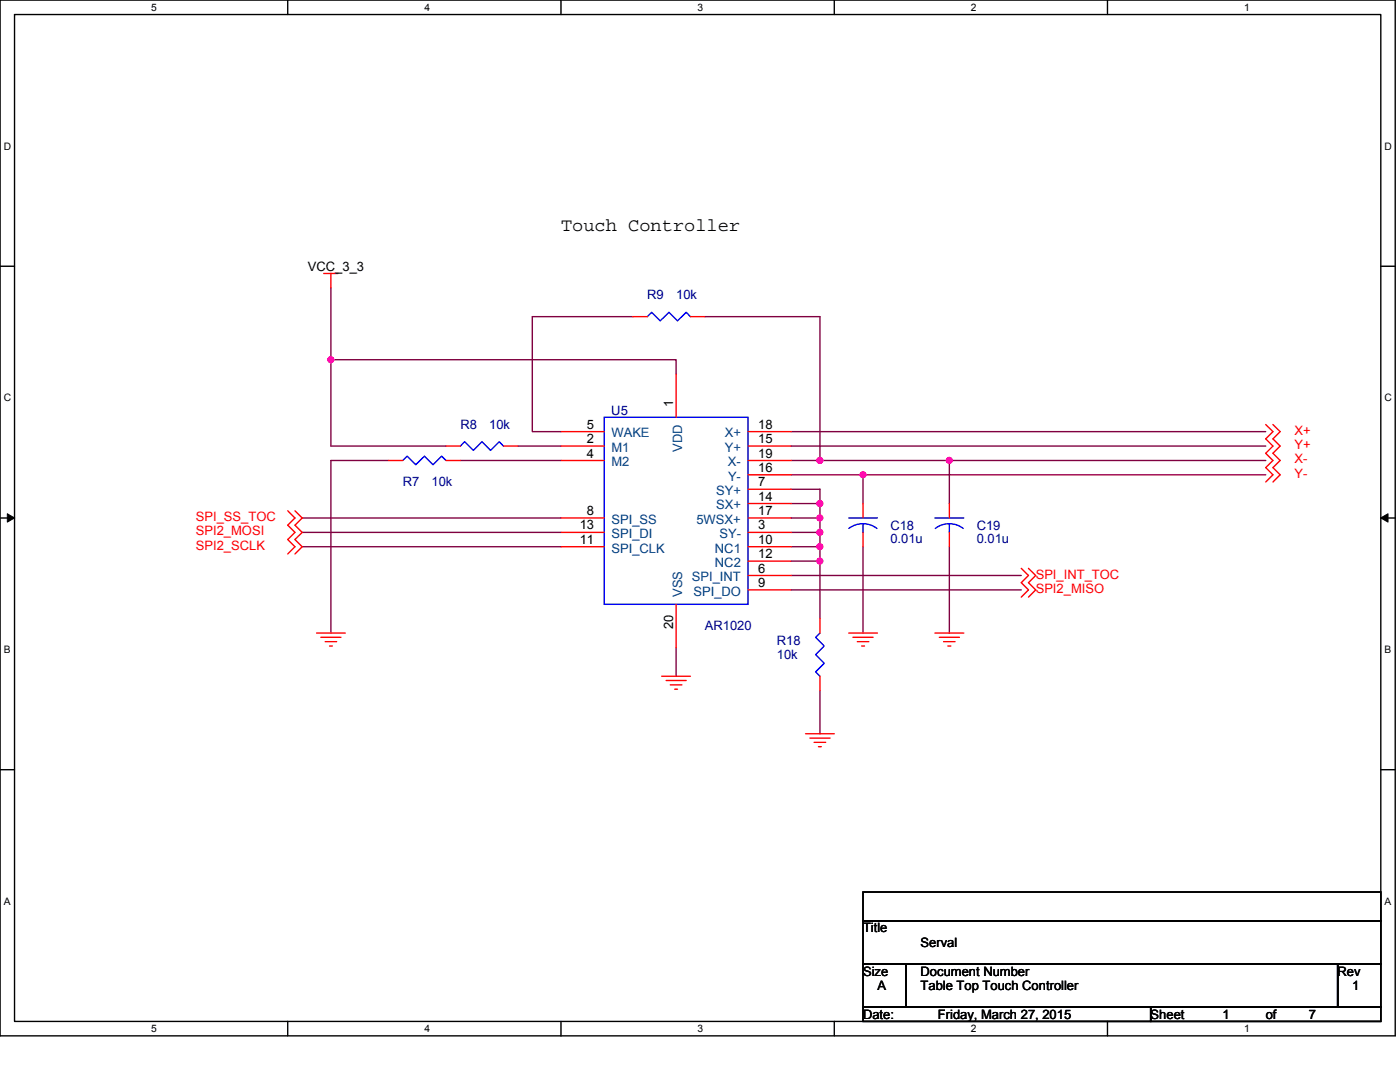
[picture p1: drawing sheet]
<svg xmlns="http://www.w3.org/2000/svg" width="279mm" height="216mm" viewBox="0 0 279 216" stroke-linecap="round" stroke-linejoin="round" font-family="sans-serif">
<path d="M0 0h278.4v206.7h-278.4zM2.9 2.9h272.7v200.9h-272.7z" fill="none" stroke="#000" stroke-width=".28"/>
<g fill="#fff">
<path d="M30.2 .3h1.1v2.3h-1.1z"/>
<path d="M30.2 204.1h1.1v2.3h-1.1z"/>
</g>
<path d="M57.4 0v2.9M57.4 203.8v2.9" fill="none" stroke="#000" stroke-width=".28"/>
<g fill="#fff">
<path d="M84.7 .3h1.1v2.3h-1.1z"/>
<path d="M84.7 204.1h1.1v2.3h-1.1z"/>
</g>
<path d="M112 0v2.9M112 203.8v2.9" fill="none" stroke="#000" stroke-width=".28"/>
<g fill="#fff">
<path d="M139.2 .3h1.2v2.3h-1.2z"/>
<path d="M139.2 204.1h1.2v2.3h-1.2z"/>
</g>
<path d="M166.5 0v2.9M166.5 203.8v2.9" fill="none" stroke="#000" stroke-width=".28"/>
<g fill="#fff">
<path d="M193.8 .3h1.1v2.3h-1.1z"/>
<path d="M193.8 204.1h1.1v2.3h-1.1z"/>
</g>
<path d="M221 0v2.9M221 203.8v2.9" fill="none" stroke="#000" stroke-width=".28"/>
<g fill="#fff">
<path d="M248.3 .3h1.1v2.3h-1.1z"/>
<path d="M248.3 204.1h1.1v2.3h-1.1z"/>
<path d="M.7 28h1.5v2.3h-1.5z"/>
<path d="M276.3 28h1.5v2.3h-1.5z"/>
<path d="M.7 78.2h1.5v2.3h-1.5z"/>
<path d="M276.3 78.2h1.5v2.3h-1.5z"/>
</g>
<path d="M0 53.1h2.9M275.6 53.1h2.8" fill="none" stroke="#000" stroke-width=".28"/>
<g fill="#fff">
<path d="M.7 128.5h1.4v2.2h-1.4z"/>
<path d="M276.3 128.5h1.4v2.2h-1.4z"/>
</g>
<path d="M0 103.4h2.9M275.6 103.4h2.8" fill="none" stroke="#000" stroke-width=".28"/>
<path d="M1.5 102.5l1.4 .9-1.4 .8zM275.6 103.4l1.4-.9v1.7z" fill="#000" stroke="#000" stroke-width=".2"/>
<g fill="#fff">
<path d="M.7 178.7h1.4v2.3h-1.4z"/>
<path d="M276.3 178.7h1.4v2.3h-1.4z"/>
</g>
<path d="M0 153.6h2.9M275.6 153.6h2.8M172.2 178h103.4v5.7h-103.4zM172.2 183.7h103.4v8.6h-103.4zM172.2 192.3h8.6v8.6h-8.6zM180.8 192.3h86.2v8.6h-86.2zM267 192.3h8.6v8.6h-8.6zM172.2 200.9h57.4v2.9h-57.4zM229.6 200.9h46v2.9h-46z" fill="none" stroke="#000" stroke-width=".28"/>
<g fill="none" stroke="#800040" stroke-width=".28">
<path d="M66 57.4v14.4M66 71.8v17.2h23M66 71.8h68.9v2.9M126.3 63.2h-20.1v22.9h5.8M140.7 63.2h22.9v28.7M77.5 91.9h-11.5v34.4M91.9 91.9h20.1M103.4 89h8.6M157.9 86.1h94.7M157.9 89h94.7M157.9 97.6h5.7v2.9M157.9 91.9h5.7"/>
<path d="M157.9 94.7h14.3v5.8M163.6 91.9h25.9v8.6M172.2 94.7h80.4M189.5 91.9h63.1M60.3 103.4h51.7M60.3 106.2h51.7M60.3 109.1h51.7M157.9 117.7h45.9M157.9 106.2h5.7M157.9 103.4h5.7M157.9 100.5h5.7M157.9 112h5.7"/>
<path d="M157.9 109.1h5.7M157.9 114.8h45.9M163.6 103.4v2.8M163.6 100.5v2.9M163.6 106.2v2.9M163.6 109.1v2.9M163.6 112v11.4M172.2 109.1v17.2M189.5 109.1v17.2M134.9 129.2v5.7M163.6 137.8v8.6"/>
</g>
<g fill="#f0f" stroke="#f0f" stroke-width=".28">
<circle cx="163.6" cy="106.2" r=".57"/>
<circle cx="163.6" cy="103.3" r=".57"/>
<circle cx="163.6" cy="91.9" r=".57"/>
<circle cx="163.6" cy="112" r=".57"/>
<circle cx="163.6" cy="100.5" r=".57"/>
<circle cx="163.6" cy="109.1" r=".57"/>
<circle cx="189.4" cy="91.9" r=".57"/>
<circle cx="172.2" cy="94.7" r=".57"/>
<circle cx="66" cy="71.8" r=".57"/>
</g>
<g fill="none" stroke="#f00" stroke-width=".28">
<path d="M64.6 54.6h2.9M66 54.6v2.8M126.3 63.2h2.9M134.9 74.7v8.6M137.8 63.2h2.9M77.5 91.9h2.9M89 89h2.9M89 91.9h2.9M100.5 89h2.9M112 89h8.6M112 91.9h8.6M112 86.1h8.6"/>
<path d="M149.3 97.6h8.6M149.3 89h8.6M149.3 94.7h8.6M149.3 86.1h8.6M149.3 91.9h8.6M252.6 84.7l1.4 1.4-1.4 1.5 1.4 1.4-1.4 1.4 1.4 1.5-1.4 1.4 1.4 1.4-1.4 1.5M254 84.7l1.5 1.4-1.5 1.5 1.5 1.4-1.5 1.4 1.5 1.5-1.5 1.4 1.5 1.4-1.5 1.5M57.4 101.9l1.5 1.5-1.5 1.4 1.5 1.4-1.5 1.5 1.5 1.4-1.5 1.4M58.9 101.9l1.4 1.5-1.4 1.4 1.4 1.4-1.4 1.5 1.4 1.4-1.4 1.4M112 103.4h8.6M112 109.1h8.6M112 106.2h8.6"/>
<path d="M149.3 114.8h8.6M149.3 117.7h8.6M149.3 106.2h8.6M149.3 109.1h8.6M149.3 112h8.6M149.3 100.5h8.6M149.3 103.4h8.6M172.2 100.5v2.9M172.2 106.2v2.9M189.5 100.5v2.9M189.5 106.2v2.9M203.8 113.4l1.5 1.4-1.5 1.5 1.5 1.4-1.5 1.4"/>
<path d="M205.3 113.4l1.4 1.4-1.4 1.5 1.4 1.4-1.4 1.4M63.2 126.3h5.7M64 127.2h4.1M64.9 128h2.3M65.8 128.9h.5M132.1 134.9h5.7M132.9 135.8h4M133.8 136.7h2.3M134.6 137.5h.6M134.9 120.6v8.6M163.6 134.9v2.9M163.6 123.4v2.9"/>
<path d="M169.4 126.3h5.7M170.2 127.2h4M171.1 128h2.3M172 128.9h.5M186.6 126.3h5.7M187.5 127.2h4M188.3 128h2.3M189.2 128.9h.6M160.8 146.4h5.7M161.6 147.3h4.1M162.5 148.1h2.3M163.3 149h.6"/>
</g>
<path d="M129.2 63.2l.8-.9 1.8 1.7 1.7-1.7 1.7 1.7 1.7-1.7 .9 .9M80.4 91.9l.9-.9 1.7 1.7 1.7-1.7 1.7 1.7 1.7-1.7 .9 .9M91.9 89l.8-.9 1.8 1.8 1.7-1.8 1.7 1.8 1.7-1.8 .9 .9M120.6 83.3h28.7v37.3h-28.7zM169.4 103.4h5.7M169.4 105.4a4.6 4.6 0 0 1 5.6 .1M172.2 104.5v1.7M186.6 103.4h5.7M186.6 105.5a4.6 4.6 0 0 1 5.6 0M189.5 104.5v1.7M163.6 126.3l-.8 .9 1.7 1.7-1.7 1.7 1.7 1.8-1.7 1.7 .8 .8" fill="none" stroke="#00f" stroke-width=".28"/>
<text font-size="3.7" x="112" y="46">Touch Controller</text>
<g font-size="2.6">
<text x="61.4" y="54">VCC_3_3</text>
<text x="134.3" y="81.3" transform="rotate(-90 134.3 81.3)">1</text>
<text x="117.1" y="88.4">2</text>
<text x="117.1" y="85.5">5</text>
<text x="151.3" y="88.4">15</text>
<text x="151.3" y="85.5">18</text>
<text x="117.1" y="91.3">4</text>
<text x="151.3" y="91.3">19</text>
<text x="151.3" y="94.1">16</text>
<text x="151.3" y="97">7</text>
<text x="151.3" y="99.9">14</text>
<text x="115.7" y="105.6">13</text>
<text x="117.1" y="102.8">8</text>
<text x="151.3" y="105.6">3</text>
<text x="151.3" y="102.8">17</text>
<text x="115.7" y="108.5">11</text>
<text x="151.3" y="108.5">10</text>
<text x="151.3" y="111.4">12</text>
<text x="151.3" y="114.2">6</text>
<text x="151.3" y="117.1">9</text>
<text x="134.3" y="125.5" transform="rotate(-90 134.3 125.5)">20</text>
<text x="172.2" y="186.1">Title</text>
<text x="183.7" y="188.9">Serval</text>
<text x="172.2" y="194.7">Size</text>
<text x="175.1" y="197.5">A</text>
<text x="183.7" y="194.7">Document Number</text>
<text x="183.7" y="197.5">Table Top Touch Controller</text>
<text x="267" y="194.7">Rev</text>
<text x="269.8" y="197.5">1</text>
<text x="172.2" y="203.3">Date:</text>
<text x="187.2" y="203.3">Friday, March 27, 2015</text>
<text x="229.6" y="203.3">Sheet</text>
<text x="244" y="203.3">1</text>
<text x="252.6" y="203.3">of</text>
<text x="261.2" y="203.3">7</text>
</g>
<g font-size="2.6" fill="#000080">
<text x="129.2" y="59.8">R9</text>
<text x="134.9" y="59.8">10k</text>
<text x="122" y="82.7">U5</text>
<text x="91.9" y="85.6">R8</text>
<text x="97.6" y="85.6">10k</text>
<text x="80.4" y="97.1">R7</text>
<text x="86.1" y="97.1">10k</text>
<text x="177.7" y="105.7">C18</text>
<text x="194.9" y="105.7">C19</text>
<text x="177.7" y="108.3">0.01u</text>
<text x="194.9" y="108.3">0.01u</text>
<text x="140.7" y="125.8">AR1020</text>
<text x="155" y="128.7">R18</text>
<text x="155" y="131.5">10k</text>
</g>
<g font-size="2.6" fill="#004080">
<text x="122" y="87.3">WAKE</text>
<text x="144.6" y="87.3">X+</text>
<text x="122" y="90.2">M1</text>
<text x="122" y="93">M2</text>
<text x="136.1" y="90.2" transform="rotate(-90 136.1 90.2)">VDD</text>
<text x="144.7" y="90.2">Y+</text>
<text x="145.3" y="93">X-</text>
<text x="145.3" y="95.9">Y-</text>
<text x="142.9" y="101.6">SX+</text>
<text x="142.9" y="98.8">SY+</text>
<text x="122" y="104.5">SPI_SS</text>
<text x="122" y="107.4">SPI_DI</text>
<text x="139" y="104.5">5WSX+</text>
<text x="143.6" y="107.4">SY-</text>
<text x="122" y="110.3">SPI_CLK</text>
<text x="142.7" y="110.3">NC1</text>
<text x="142.7" y="113.1">NC2</text>
<text x="136.1" y="119.1" transform="rotate(-90 136.1 119.1)">VSS</text>
<text x="138.1" y="116">SPI_INT</text>
<text x="138.4" y="118.9">SPI_DO</text>
</g>
<g font-size="2.6" fill="#f00">
<text x="258.3" y="86.7">X+</text>
<text x="258.3" y="89.6">Y+</text>
<text x="258.3" y="92.5">X-</text>
<text x="258.3" y="95.4">Y-</text>
<text x="39.1" y="104">SPI_SS_TOC</text>
<text x="39.1" y="106.8">SPI2_MOSI</text>
<text x="39.1" y="109.7">SPI2_SCLK</text>
<text x="206.7" y="115.4">SPI_INT_TOC</text>
<text x="206.7" y="118.3">SPI2_MISO</text>
</g>
<g font-size="2">
<text x="30.2" y="2.2">5</text>
<text x="84.7" y="2.2">4</text>
<text x="139.2" y="2.2">3</text>
<text x="193.8" y="2.2">2</text>
<text x="248.3" y="2.2">1</text>
<text x=".7" y="29.8">D</text>
<text x="276.3" y="29.8">D</text>
<text x=".7" y="80.1">C</text>
<text x="276.3" y="80.1">C</text>
<text x=".7" y="130.3">B</text>
<text x="276.3" y="130.3">B</text>
<text x=".7" y="180.5">A</text>
<text x="276.3" y="180.5">A</text>
<text x="30.2" y="206">5</text>
<text x="84.7" y="206">4</text>
<text x="139.2" y="206">3</text>
<text x="193.8" y="206">2</text>
<text x="248.3" y="206">1</text>
</g>
</svg>
